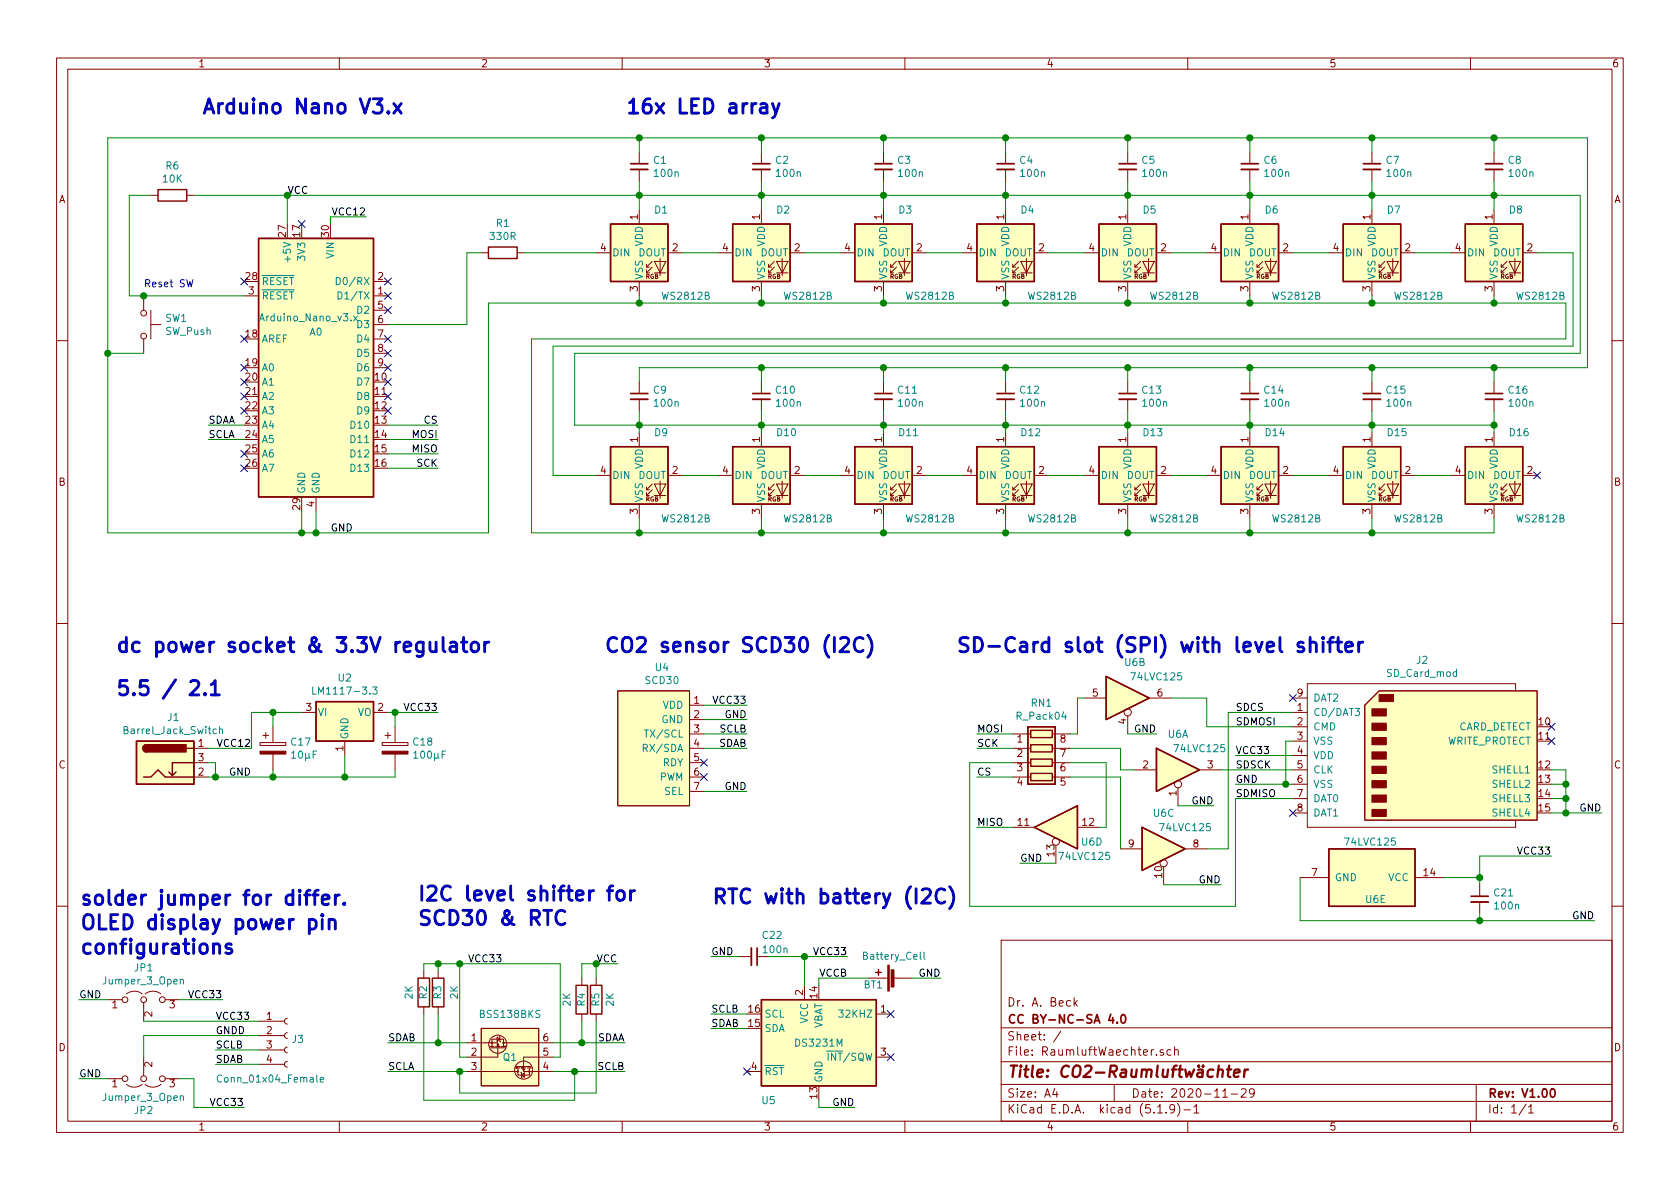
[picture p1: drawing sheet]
EESchema Schematic File Version 4
EELAYER 30 0
EELAYER END
$Descr A4 11693 8268
encoding utf-8
Sheet 1 1
Title "CO2-Raumluftwächter"
Date "2020-11-29"
Rev "V1.00"
Comp "CC BY-NC-SA 4.0"
Comment1 "Dr. A. Beck"
Comment2 ""
Comment3 ""
Comment4 ""
$EndDescr
$Comp
L Device:C_Small C1
U 1 1
P 4450 1150
F 0 "C1" H 4542 1196 50  0000 L CNN
F 1 "100n" H 4542 1105 50  0000 L CNN
F 2 "Capacitors_SMD:C_1206_HandSoldering" H 4450 1150 50  0001 C CNN
F 3 "~" H 4450 1150 50  0001 C CNN
	1    4450 1150
	1    0    0    -1  
$EndComp
$Comp
L Device:R R1
U 1 1
P 3500 1750
F 0 "R1" V 3293 1750 50  0000 C CNN
F 1 "330R" V 3384 1750 50  0000 C CNN
F 2 "Resistors_SMD:R_1206_HandSoldering" V 3430 1750 50  0001 C CNN
F 3 "~" H 3500 1750 50  0001 C CNN
	1    3500 1750
	0    1    1    0   
$EndComp
$Comp
L LED:WS2812B D1
U 1 1
P 4450 1750
F 0 "D1" H 4550 2050 50  0000 L CNN
F 1 "WS2812B" H 4600 1450 50  0000 L CNN
F 2 "Usefull:LED_WS2812B-PLCC4_Handsoldering" H 4500 1450 50  0001 L TNN
F 3 "https://cdn-shop.adafruit.com/datasheets/WS2812B.pdf" H 4550 1375 50  0001 L TNN
	1    4450 1750
	1    0    0    -1  
$EndComp
$Comp
L Device:C_Small C2
U 1 1
P 5300 1150
F 0 "C2" H 5392 1196 50  0000 L CNN
F 1 "100n" H 5392 1105 50  0000 L CNN
F 2 "Capacitors_SMD:C_1206_HandSoldering" H 5300 1150 50  0001 C CNN
F 3 "~" H 5300 1150 50  0001 C CNN
	1    5300 1150
	1    0    0    -1  
$EndComp
$Comp
L LED:WS2812B D2
U 1 1
P 5300 1750
F 0 "D2" H 5400 2050 50  0000 L CNN
F 1 "WS2812B" H 5450 1450 50  0000 L CNN
F 2 "Usefull:LED_WS2812B-PLCC4_Handsoldering" H 5350 1450 50  0001 L TNN
F 3 "https://cdn-shop.adafruit.com/datasheets/WS2812B.pdf" H 5400 1375 50  0001 L TNN
	1    5300 1750
	1    0    0    -1  
$EndComp
$Comp
L Device:C_Small C3
U 1 1
P 6150 1150
F 0 "C3" H 6242 1196 50  0000 L CNN
F 1 "100n" H 6242 1105 50  0000 L CNN
F 2 "Capacitors_SMD:C_1206_HandSoldering" H 6150 1150 50  0001 C CNN
F 3 "~" H 6150 1150 50  0001 C CNN
	1    6150 1150
	1    0    0    -1  
$EndComp
$Comp
L LED:WS2812B D3
U 1 1
P 6150 1750
F 0 "D3" H 6250 2050 50  0000 L CNN
F 1 "WS2812B" H 6300 1450 50  0000 L CNN
F 2 "Usefull:LED_WS2812B-PLCC4_Handsoldering" H 6200 1450 50  0001 L TNN
F 3 "https://cdn-shop.adafruit.com/datasheets/WS2812B.pdf" H 6250 1375 50  0001 L TNN
	1    6150 1750
	1    0    0    -1  
$EndComp
$Comp
L Device:C_Small C4
U 1 1
P 7000 1150
F 0 "C4" H 7092 1196 50  0000 L CNN
F 1 "100n" H 7092 1105 50  0000 L CNN
F 2 "Capacitors_SMD:C_1206_HandSoldering" H 7000 1150 50  0001 C CNN
F 3 "~" H 7000 1150 50  0001 C CNN
	1    7000 1150
	1    0    0    -1  
$EndComp
$Comp
L LED:WS2812B D4
U 1 1
P 7000 1750
F 0 "D4" H 7100 2050 50  0000 L CNN
F 1 "WS2812B" H 7150 1450 50  0000 L CNN
F 2 "Usefull:LED_WS2812B-PLCC4_Handsoldering" H 7050 1450 50  0001 L TNN
F 3 "https://cdn-shop.adafruit.com/datasheets/WS2812B.pdf" H 7100 1375 50  0001 L TNN
	1    7000 1750
	1    0    0    -1  
$EndComp
$Comp
L Device:C_Small C5
U 1 1
P 7850 1150
F 0 "C5" H 7942 1196 50  0000 L CNN
F 1 "100n" H 7942 1105 50  0000 L CNN
F 2 "Capacitors_SMD:C_1206_HandSoldering" H 7850 1150 50  0001 C CNN
F 3 "~" H 7850 1150 50  0001 C CNN
	1    7850 1150
	1    0    0    -1  
$EndComp
$Comp
L LED:WS2812B D5
U 1 1
P 7850 1750
F 0 "D5" H 7950 2050 50  0000 L CNN
F 1 "WS2812B" H 8000 1450 50  0000 L CNN
F 2 "Usefull:LED_WS2812B-PLCC4_Handsoldering" H 7900 1450 50  0001 L TNN
F 3 "https://cdn-shop.adafruit.com/datasheets/WS2812B.pdf" H 7950 1375 50  0001 L TNN
	1    7850 1750
	1    0    0    -1  
$EndComp
$Comp
L Device:C_Small C6
U 1 1
P 8700 1150
F 0 "C6" H 8792 1196 50  0000 L CNN
F 1 "100n" H 8792 1105 50  0000 L CNN
F 2 "Capacitors_SMD:C_1206_HandSoldering" H 8700 1150 50  0001 C CNN
F 3 "~" H 8700 1150 50  0001 C CNN
	1    8700 1150
	1    0    0    -1  
$EndComp
$Comp
L LED:WS2812B D6
U 1 1
P 8700 1750
F 0 "D6" H 8800 2050 50  0000 L CNN
F 1 "WS2812B" H 8850 1450 50  0000 L CNN
F 2 "Usefull:LED_WS2812B-PLCC4_Handsoldering" H 8750 1450 50  0001 L TNN
F 3 "https://cdn-shop.adafruit.com/datasheets/WS2812B.pdf" H 8800 1375 50  0001 L TNN
	1    8700 1750
	1    0    0    -1  
$EndComp
$Comp
L Device:C_Small C7
U 1 1
P 9550 1150
F 0 "C7" H 9642 1196 50  0000 L CNN
F 1 "100n" H 9642 1105 50  0000 L CNN
F 2 "Capacitors_SMD:C_1206_HandSoldering" H 9550 1150 50  0001 C CNN
F 3 "~" H 9550 1150 50  0001 C CNN
	1    9550 1150
	1    0    0    -1  
$EndComp
$Comp
L LED:WS2812B D7
U 1 1
P 9550 1750
F 0 "D7" H 9650 2050 50  0000 L CNN
F 1 "WS2812B" H 9700 1450 50  0000 L CNN
F 2 "Usefull:LED_WS2812B-PLCC4_Handsoldering" H 9600 1450 50  0001 L TNN
F 3 "https://cdn-shop.adafruit.com/datasheets/WS2812B.pdf" H 9650 1375 50  0001 L TNN
	1    9550 1750
	1    0    0    -1  
$EndComp
$Comp
L Device:C_Small C8
U 1 1
P 10400 1150
F 0 "C8" H 10492 1196 50  0000 L CNN
F 1 "100n" H 10492 1105 50  0000 L CNN
F 2 "Capacitors_SMD:C_1206_HandSoldering" H 10400 1150 50  0001 C CNN
F 3 "~" H 10400 1150 50  0001 C CNN
	1    10400 1150
	1    0    0    -1  
$EndComp
$Comp
L LED:WS2812B D8
U 1 1
P 10400 1750
F 0 "D8" H 10500 2050 50  0000 L CNN
F 1 "WS2812B" H 10550 1450 50  0000 L CNN
F 2 "Usefull:LED_WS2812B-PLCC4_Handsoldering" H 10450 1450 50  0001 L TNN
F 3 "https://cdn-shop.adafruit.com/datasheets/WS2812B.pdf" H 10500 1375 50  0001 L TNN
	1    10400 1750
	1    0    0    -1  
$EndComp
$Comp
L Device:C_Small C9
U 1 1
P 4450 2750
F 0 "C9" H 4542 2796 50  0000 L CNN
F 1 "100n" H 4542 2705 50  0000 L CNN
F 2 "Capacitors_SMD:C_1206_HandSoldering" H 4450 2750 50  0001 C CNN
F 3 "~" H 4450 2750 50  0001 C CNN
	1    4450 2750
	1    0    0    -1  
$EndComp
$Comp
L LED:WS2812B D9
U 1 1
P 4450 3300
F 0 "D9" H 4550 3600 50  0000 L CNN
F 1 "WS2812B" H 4600 3000 50  0000 L CNN
F 2 "Usefull:LED_WS2812B-PLCC4_Handsoldering" H 4500 3000 50  0001 L TNN
F 3 "https://cdn-shop.adafruit.com/datasheets/WS2812B.pdf" H 4550 2925 50  0001 L TNN
	1    4450 3300
	1    0    0    -1  
$EndComp
$Comp
L Device:C_Small C10
U 1 1
P 5300 2750
F 0 "C10" H 5392 2796 50  0000 L CNN
F 1 "100n" H 5392 2705 50  0000 L CNN
F 2 "Capacitors_SMD:C_1206_HandSoldering" H 5300 2750 50  0001 C CNN
F 3 "~" H 5300 2750 50  0001 C CNN
	1    5300 2750
	1    0    0    -1  
$EndComp
$Comp
L LED:WS2812B D10
U 1 1
P 5300 3300
F 0 "D10" H 5400 3600 50  0000 L CNN
F 1 "WS2812B" H 5450 3000 50  0000 L CNN
F 2 "Usefull:LED_WS2812B-PLCC4_Handsoldering" H 5350 3000 50  0001 L TNN
F 3 "https://cdn-shop.adafruit.com/datasheets/WS2812B.pdf" H 5400 2925 50  0001 L TNN
	1    5300 3300
	1    0    0    -1  
$EndComp
$Comp
L Device:C_Small C11
U 1 1
P 6150 2750
F 0 "C11" H 6242 2796 50  0000 L CNN
F 1 "100n" H 6242 2705 50  0000 L CNN
F 2 "Capacitors_SMD:C_1206_HandSoldering" H 6150 2750 50  0001 C CNN
F 3 "~" H 6150 2750 50  0001 C CNN
	1    6150 2750
	1    0    0    -1  
$EndComp
$Comp
L LED:WS2812B D11
U 1 1
P 6150 3300
F 0 "D11" H 6250 3600 50  0000 L CNN
F 1 "WS2812B" H 6300 3000 50  0000 L CNN
F 2 "Usefull:LED_WS2812B-PLCC4_Handsoldering" H 6200 3000 50  0001 L TNN
F 3 "https://cdn-shop.adafruit.com/datasheets/WS2812B.pdf" H 6250 2925 50  0001 L TNN
	1    6150 3300
	1    0    0    -1  
$EndComp
$Comp
L Device:C_Small C12
U 1 1
P 7000 2750
F 0 "C12" H 7092 2796 50  0000 L CNN
F 1 "100n" H 7092 2705 50  0000 L CNN
F 2 "Capacitors_SMD:C_1206_HandSoldering" H 7000 2750 50  0001 C CNN
F 3 "~" H 7000 2750 50  0001 C CNN
	1    7000 2750
	1    0    0    -1  
$EndComp
$Comp
L LED:WS2812B D12
U 1 1
P 7000 3300
F 0 "D12" H 7100 3600 50  0000 L CNN
F 1 "WS2812B" H 7150 3000 50  0000 L CNN
F 2 "Usefull:LED_WS2812B-PLCC4_Handsoldering" H 7050 3000 50  0001 L TNN
F 3 "https://cdn-shop.adafruit.com/datasheets/WS2812B.pdf" H 7100 2925 50  0001 L TNN
	1    7000 3300
	1    0    0    -1  
$EndComp
$Comp
L Device:C_Small C13
U 1 1
P 7850 2750
F 0 "C13" H 7942 2796 50  0000 L CNN
F 1 "100n" H 7942 2705 50  0000 L CNN
F 2 "Capacitors_SMD:C_1206_HandSoldering" H 7850 2750 50  0001 C CNN
F 3 "~" H 7850 2750 50  0001 C CNN
	1    7850 2750
	1    0    0    -1  
$EndComp
$Comp
L LED:WS2812B D13
U 1 1
P 7850 3300
F 0 "D13" H 7950 3600 50  0000 L CNN
F 1 "WS2812B" H 8000 3000 50  0000 L CNN
F 2 "Usefull:LED_WS2812B-PLCC4_Handsoldering" H 7900 3000 50  0001 L TNN
F 3 "https://cdn-shop.adafruit.com/datasheets/WS2812B.pdf" H 7950 2925 50  0001 L TNN
	1    7850 3300
	1    0    0    -1  
$EndComp
$Comp
L Device:C_Small C14
U 1 1
P 8700 2750
F 0 "C14" H 8792 2796 50  0000 L CNN
F 1 "100n" H 8792 2705 50  0000 L CNN
F 2 "Capacitors_SMD:C_1206_HandSoldering" H 8700 2750 50  0001 C CNN
F 3 "~" H 8700 2750 50  0001 C CNN
	1    8700 2750
	1    0    0    -1  
$EndComp
$Comp
L LED:WS2812B D14
U 1 1
P 8700 3300
F 0 "D14" H 8800 3600 50  0000 L CNN
F 1 "WS2812B" H 8850 3000 50  0000 L CNN
F 2 "Usefull:LED_WS2812B-PLCC4_Handsoldering" H 8750 3000 50  0001 L TNN
F 3 "https://cdn-shop.adafruit.com/datasheets/WS2812B.pdf" H 8800 2925 50  0001 L TNN
	1    8700 3300
	1    0    0    -1  
$EndComp
$Comp
L Device:C_Small C15
U 1 1
P 9550 2750
F 0 "C15" H 9642 2796 50  0000 L CNN
F 1 "100n" H 9642 2705 50  0000 L CNN
F 2 "Capacitors_SMD:C_1206_HandSoldering" H 9550 2750 50  0001 C CNN
F 3 "~" H 9550 2750 50  0001 C CNN
	1    9550 2750
	1    0    0    -1  
$EndComp
$Comp
L LED:WS2812B D15
U 1 1
P 9550 3300
F 0 "D15" H 9650 3600 50  0000 L CNN
F 1 "WS2812B" H 9700 3000 50  0000 L CNN
F 2 "Usefull:LED_WS2812B-PLCC4_Handsoldering" H 9600 3000 50  0001 L TNN
F 3 "https://cdn-shop.adafruit.com/datasheets/WS2812B.pdf" H 9650 2925 50  0001 L TNN
	1    9550 3300
	1    0    0    -1  
$EndComp
$Comp
L Device:C_Small C16
U 1 1
P 10400 2750
F 0 "C16" H 10492 2796 50  0000 L CNN
F 1 "100n" H 10492 2705 50  0000 L CNN
F 2 "Capacitors_SMD:C_1206_HandSoldering" H 10400 2750 50  0001 C CNN
F 3 "~" H 10400 2750 50  0001 C CNN
	1    10400 2750
	1    0    0    -1  
$EndComp
$Comp
L LED:WS2812B D16
U 1 1
P 10400 3300
F 0 "D16" H 10500 3600 50  0000 L CNN
F 1 "WS2812B" H 10550 3000 50  0000 L CNN
F 2 "Usefull:LED_WS2812B-PLCC4_Handsoldering" H 10450 3000 50  0001 L TNN
F 3 "https://cdn-shop.adafruit.com/datasheets/WS2812B.pdf" H 10500 2925 50  0001 L TNN
	1    10400 3300
	1    0    0    -1  
$EndComp
Wire Wire Line
	3650 1750 4150 1750
Wire Wire Line
	4750 1750 5000 1750
Wire Wire Line
	5600 1750 5850 1750
Wire Wire Line
	6450 1750 6700 1750
Wire Wire Line
	7300 1750 7550 1750
Wire Wire Line
	8150 1750 8400 1750
Wire Wire Line
	9000 1750 9250 1750
Wire Wire Line
	9850 1750 10100 1750
Wire Wire Line
	10700 1750 10950 1750
Wire Wire Line
	10950 1750 10950 2400
Wire Wire Line
	10950 2400 3850 2400
Wire Wire Line
	3850 2400 3850 3300
Wire Wire Line
	3850 3300 4150 3300
Wire Wire Line
	4750 3300 5000 3300
Wire Wire Line
	5600 3300 5850 3300
Wire Wire Line
	6450 3300 6700 3300
Wire Wire Line
	7300 3300 7550 3300
Wire Wire Line
	8150 3300 8400 3300
Wire Wire Line
	9000 3300 9250 3300
Wire Wire Line
	9850 3300 10100 3300
Wire Wire Line
	10900 2100 10900 2350
Wire Wire Line
	10900 2350 3700 2350
Wire Wire Line
	3700 2350 3700 3700
Wire Wire Line
	10400 3700 10400 3600
Wire Wire Line
	9550 3600 9550 3700
Connection ~ 9550 3700
Wire Wire Line
	9550 3700 10400 3700
Wire Wire Line
	8700 3600 8700 3700
Connection ~ 8700 3700
Wire Wire Line
	8700 3700 9550 3700
Wire Wire Line
	7850 3600 7850 3700
Connection ~ 7850 3700
Wire Wire Line
	7850 3700 8700 3700
Wire Wire Line
	7000 3600 7000 3700
Connection ~ 7000 3700
Wire Wire Line
	7000 3700 7850 3700
Wire Wire Line
	6150 3600 6150 3700
Wire Wire Line
	3700 3700 4450 3700
Connection ~ 6150 3700
Wire Wire Line
	6150 3700 7000 3700
Wire Wire Line
	5300 3600 5300 3700
Connection ~ 5300 3700
Wire Wire Line
	5300 3700 6150 3700
Wire Wire Line
	4450 3600 4450 3700
Connection ~ 4450 3700
Wire Wire Line
	4450 3700 5300 3700
Wire Wire Line
	4450 2050 4450 2100
Connection ~ 4450 2100
Wire Wire Line
	4450 2100 5300 2100
Wire Wire Line
	5300 2050 5300 2100
Connection ~ 5300 2100
Wire Wire Line
	5300 2100 6150 2100
Wire Wire Line
	6150 2050 6150 2100
Connection ~ 6150 2100
Wire Wire Line
	6150 2100 7000 2100
Wire Wire Line
	7000 2050 7000 2100
Connection ~ 7000 2100
Wire Wire Line
	7000 2100 7850 2100
Wire Wire Line
	7850 2050 7850 2100
Connection ~ 7850 2100
Wire Wire Line
	7850 2100 8700 2100
Wire Wire Line
	8700 2050 8700 2100
Connection ~ 8700 2100
Wire Wire Line
	8700 2100 9550 2100
Wire Wire Line
	9550 2050 9550 2100
Connection ~ 9550 2100
Wire Wire Line
	9550 2100 10400 2100
Wire Wire Line
	10400 2050 10400 2100
Connection ~ 10400 2100
Wire Wire Line
	10400 2100 10900 2100
Wire Wire Line
	11000 1350 11000 2450
Wire Wire Line
	11000 2450 4000 2450
Wire Wire Line
	4000 2450 4000 2950
Wire Wire Line
	4000 2950 4450 2950
Wire Wire Line
	10400 2950 10400 3000
Wire Wire Line
	4450 1450 4450 1350
Connection ~ 4450 1350
Wire Wire Line
	4450 1350 5300 1350
Wire Wire Line
	5300 1450 5300 1350
Connection ~ 5300 1350
Wire Wire Line
	5300 1350 6150 1350
Wire Wire Line
	6150 1450 6150 1350
Connection ~ 6150 1350
Wire Wire Line
	6150 1350 7000 1350
Wire Wire Line
	7000 1450 7000 1350
Connection ~ 7000 1350
Wire Wire Line
	7000 1350 7850 1350
Wire Wire Line
	7850 1450 7850 1350
Connection ~ 7850 1350
Wire Wire Line
	7850 1350 8700 1350
Wire Wire Line
	8700 1450 8700 1350
Connection ~ 8700 1350
Wire Wire Line
	8700 1350 9550 1350
Wire Wire Line
	9550 1450 9550 1350
Connection ~ 9550 1350
Wire Wire Line
	9550 1350 10400 1350
Wire Wire Line
	10400 1450 10400 1350
Connection ~ 10400 1350
Wire Wire Line
	10400 1350 11000 1350
Wire Wire Line
	10400 2950 10400 2850
Connection ~ 10400 2950
Wire Wire Line
	9550 3000 9550 2950
Connection ~ 9550 2950
Wire Wire Line
	9550 2950 10400 2950
Wire Wire Line
	8700 3000 8700 2950
Connection ~ 8700 2950
Wire Wire Line
	8700 2950 9550 2950
Wire Wire Line
	7850 3000 7850 2950
Connection ~ 7850 2950
Wire Wire Line
	7850 2950 8700 2950
Wire Wire Line
	7000 3000 7000 2950
Connection ~ 7000 2950
Wire Wire Line
	7000 2950 7850 2950
Wire Wire Line
	6150 3000 6150 2950
Connection ~ 6150 2950
Wire Wire Line
	6150 2950 7000 2950
Wire Wire Line
	5300 3000 5300 2950
Connection ~ 5300 2950
Wire Wire Line
	5300 2950 6150 2950
Wire Wire Line
	4450 3000 4450 2950
Connection ~ 4450 2950
Wire Wire Line
	4450 2950 5300 2950
Wire Wire Line
	4450 2950 4450 2850
Wire Wire Line
	5300 2950 5300 2850
Wire Wire Line
	6150 2950 6150 2850
Wire Wire Line
	7000 2950 7000 2850
Wire Wire Line
	7850 2950 7850 2850
Wire Wire Line
	8700 2950 8700 2850
Wire Wire Line
	9550 2950 9550 2850
Wire Wire Line
	4450 1350 4450 1250
Wire Wire Line
	5300 1350 5300 1250
Wire Wire Line
	6150 1350 6150 1250
Wire Wire Line
	7000 1350 7000 1250
Wire Wire Line
	7850 1350 7850 1250
Wire Wire Line
	8700 1350 8700 1250
Wire Wire Line
	9550 1350 9550 1250
Wire Wire Line
	10400 1350 10400 1250
Wire Wire Line
	11050 950  11050 2550
Wire Wire Line
	11050 2550 10400 2550
Wire Wire Line
	4450 2550 4450 2650
Wire Wire Line
	4450 1050 4450 950 
Connection ~ 4450 950 
Wire Wire Line
	4450 950  5300 950 
Wire Wire Line
	5300 1050 5300 950 
Connection ~ 5300 950 
Wire Wire Line
	5300 950  6150 950 
Wire Wire Line
	6150 1050 6150 950 
Connection ~ 6150 950 
Wire Wire Line
	6150 950  7000 950 
Wire Wire Line
	7000 1050 7000 950 
Connection ~ 7000 950 
Wire Wire Line
	7000 950  7850 950 
Wire Wire Line
	7850 1050 7850 950 
Connection ~ 7850 950 
Wire Wire Line
	7850 950  8700 950 
Wire Wire Line
	8700 1050 8700 950 
Connection ~ 8700 950 
Wire Wire Line
	8700 950  9550 950 
Wire Wire Line
	9550 1050 9550 950 
Connection ~ 9550 950 
Wire Wire Line
	9550 950  10400 950 
Wire Wire Line
	10400 1050 10400 950 
Connection ~ 10400 950 
Wire Wire Line
	10400 950  11050 950 
Wire Wire Line
	10400 2650 10400 2550
Connection ~ 10400 2550
Wire Wire Line
	10400 2550 9550 2550
Wire Wire Line
	9550 2650 9550 2550
Connection ~ 9550 2550
Wire Wire Line
	9550 2550 8700 2550
Wire Wire Line
	8700 2650 8700 2550
Connection ~ 8700 2550
Wire Wire Line
	8700 2550 7850 2550
Wire Wire Line
	7850 2650 7850 2550
Connection ~ 7850 2550
Wire Wire Line
	7850 2550 7000 2550
Wire Wire Line
	7000 2650 7000 2550
Connection ~ 7000 2550
Wire Wire Line
	7000 2550 6150 2550
Wire Wire Line
	6150 2650 6150 2550
Connection ~ 6150 2550
Wire Wire Line
	6150 2550 5300 2550
Wire Wire Line
	5300 2650 5300 2550
Connection ~ 5300 2550
Wire Wire Line
	5300 2550 4450 2550
Wire Wire Line
	2000 1350 2000 1550
Wire Wire Line
	2000 1350 4450 1350
Wire Wire Line
	2100 3550 2100 3700
Wire Wire Line
	2100 3700 2200 3700
Wire Wire Line
	2200 3700 2200 3550
Wire Wire Line
	2700 2250 3250 2250
Wire Wire Line
	3250 2250 3250 1750
Wire Wire Line
	3250 1750 3350 1750
Wire Wire Line
	2100 3700 750  3700
Wire Wire Line
	750  3700 750  2450
Wire Wire Line
	750  950  4450 950 
Connection ~ 2100 3700
Wire Wire Line
	3400 2100 3400 3700
Wire Wire Line
	3400 3700 2200 3700
Wire Wire Line
	3400 2100 4450 2100
Connection ~ 2200 3700
NoConn ~ 10700 3300
Text Label 2000 1350 0    50   ~ 0
VCC
Text Label 2300 3700 0    50   ~ 0
GND
NoConn ~ 2100 1550
$Comp
L Connector:Barrel_Jack_Switch J1
U 1 1
P 1150 5300
F 0 "J1" H 1207 5617 50  0000 C CNN
F 1 "Barrel_Jack_Switch" H 1207 5526 50  0000 C CNN
F 2 "Connect:BARREL_JACK" H 1200 5260 50  0001 C CNN
F 3 "~" H 1200 5260 50  0001 C CNN
	1    1150 5300
	1    0    0    -1  
$EndComp
$Comp
L Regulator_Linear:LM1117-3.3 U2
U 1 1
P 2400 4950
F 0 "U2" H 2400 5192 50  0000 C CNN
F 1 "LM1117-3.3" H 2400 5101 50  0000 C CNN
F 2 "TO_SOT_Packages_SMD:SOT-223" H 2400 4950 50  0001 C CNN
F 3 "http://www.ti.com/lit/ds/symlink/lm1117.pdf" H 2400 4950 50  0001 C CNN
	1    2400 4950
	1    0    0    -1  
$EndComp
Wire Wire Line
	1450 5200 1750 5200
Text Label 1750 5200 2    50   ~ 0
VCC12
$Comp
L Device:CP C17
U 1 1
P 1900 5200
F 0 "C17" H 2018 5246 50  0000 L CNN
F 1 "10µF" H 2018 5155 50  0000 L CNN
F 2 "Capacitors_Tantalum_SMD:CP_Tantalum_Case-A_EIA-3216-18_Hand" H 1938 5050 50  0001 C CNN
F 3 "~" H 1900 5200 50  0001 C CNN
	1    1900 5200
	1    0    0    -1  
$EndComp
$Comp
L Device:CP C18
U 1 1
P 2750 5200
F 0 "C18" H 2868 5246 50  0000 L CNN
F 1 "100µF" H 2868 5155 50  0000 L CNN
F 2 "Capacitors_Tantalum_SMD:CP_Tantalum_Case-C_EIA-6032-28_Hand" H 2788 5050 50  0001 C CNN
F 3 "~" H 2750 5200 50  0001 C CNN
	1    2750 5200
	1    0    0    -1  
$EndComp
Wire Wire Line
	1750 4950 1750 5200
Wire Wire Line
	1750 4950 1900 4950
Wire Wire Line
	2400 5250 2400 5400
Wire Wire Line
	1900 5050 1900 4950
Connection ~ 1900 4950
Wire Wire Line
	1900 4950 2100 4950
Wire Wire Line
	2700 4950 2750 4950
Text Label 3050 4950 2    50   ~ 0
VCC33
Wire Wire Line
	2750 5350 2750 5400
Wire Wire Line
	2750 5400 2400 5400
Connection ~ 2400 5400
Wire Wire Line
	2750 5050 2750 4950
Connection ~ 2750 4950
Wire Wire Line
	2750 4950 3050 4950
$Comp
L Raumluftwaechter:SD_Card_mod J2
U 1 1
P 9900 5250
F 0 "J2" H 9900 5915 50  0000 C CNN
F 1 "SD_Card_mod" H 9900 5824 50  0000 C CNN
F 2 "Usefull:SD_Card_mod_hand_solder" H 9900 5250 50  0001 C CNN
F 3 "http://portal.fciconnect.com/Comergent//fci/drawing/10067847.pdf" H 9900 5250 50  0001 C CNN
	1    9900 5250
	1    0    0    -1  
$EndComp
Wire Wire Line
	1700 2950 1450 2950
Wire Wire Line
	1700 3050 1450 3050
Text Label 1450 2950 0    50   ~ 0
SDAA
Text Label 1450 3050 0    50   ~ 0
SCLA
Text Label 4300 6700 2    50   ~ 0
VCC
Text Label 2700 7450 0    50   ~ 0
SCLA
Text Label 2700 7250 0    50   ~ 0
SDAB
Text Label 4350 7450 2    50   ~ 0
SCLB
$Comp
L Raumluftwaechter:SCD30 U4
U 1 1
P 4550 5200
F 0 "U4" H 4608 5765 50  0000 C CNN
F 1 "SCD30" H 4608 5674 50  0000 C CNN
F 2 "Usefull:SCD30" H 4550 5200 50  0001 C CNN
F 3 "" H 4550 5200 50  0001 C CNN
	1    4550 5200
	1    0    0    -1  
$EndComp
Wire Wire Line
	4900 4900 5200 4900
Wire Wire Line
	4900 5000 5200 5000
Wire Wire Line
	4900 5100 5200 5100
Wire Wire Line
	4900 5200 5200 5200
Wire Wire Line
	4900 5500 5200 5500
Text Label 5200 5500 2    50   ~ 0
GND
Text Label 5200 5000 2    50   ~ 0
GND
Text Label 5200 5100 2    50   ~ 0
SCLB
Text Label 5200 5200 2    50   ~ 0
SDAB
Text Label 5200 4900 2    50   ~ 0
VCC33
NoConn ~ 4900 5300
NoConn ~ 4900 5400
Wire Wire Line
	9000 5250 8600 5250
Wire Wire Line
	9000 5450 8950 5450
Wire Wire Line
	9000 5550 8600 5550
Wire Wire Line
	10800 5350 10900 5350
Wire Wire Line
	10900 5350 10900 5450
Wire Wire Line
	10900 5650 11150 5650
Text Label 11150 5650 2    50   ~ 0
GND
Wire Wire Line
	10900 5650 10800 5650
Connection ~ 10900 5650
Wire Wire Line
	10800 5550 10900 5550
Connection ~ 10900 5550
Wire Wire Line
	10900 5550 10900 5650
Wire Wire Line
	10800 5450 10900 5450
Connection ~ 10900 5450
Wire Wire Line
	10900 5450 10900 5550
NoConn ~ 9000 4850
NoConn ~ 9000 5650
NoConn ~ 10800 5050
NoConn ~ 10800 5150
$Comp
L 74xx:74LVC125 U6
U 1 1
P 8200 5350
F 0 "U6" H 8200 5600 50  0000 C CNN
F 1 "74LVC125" H 8350 5500 50  0000 C CNN
F 2 "SMD_Packages:SSOP-14" H 8200 5350 50  0001 C CNN
F 3 "http://www.ti.com/lit/gpn/sn74LVC125" H 8200 5350 50  0001 C CNN
	1    8200 5350
	1    0    0    -1  
$EndComp
$Comp
L 74xx:74LVC125 U6
U 2 1
P 7850 4850
F 0 "U6" H 7900 5100 50  0000 C CNN
F 1 "74LVC125" H 8050 5000 50  0000 C CNN
F 2 "SMD_Packages:SSOP-14" H 7850 4850 50  0001 C CNN
F 3 "http://www.ti.com/lit/gpn/sn74LVC125" H 7850 4850 50  0001 C CNN
	2    7850 4850
	1    0    0    -1  
$EndComp
$Comp
L 74xx:74LVC125 U6
U 3 1
P 8100 5900
F 0 "U6" H 8100 6150 50  0000 C CNN
F 1 "74LVC125" H 8250 6050 50  0000 C CNN
F 2 "SMD_Packages:SSOP-14" H 8100 5900 50  0001 C CNN
F 3 "http://www.ti.com/lit/gpn/sn74LVC125" H 8100 5900 50  0001 C CNN
	3    8100 5900
	1    0    0    -1  
$EndComp
$Comp
L 74xx:74LVC125 U6
U 4 1
P 7350 5750
F 0 "U6" H 7100 5650 50  0000 C CNN
F 1 "74LVC125" H 7150 5550 50  0000 C CNN
F 2 "SMD_Packages:SSOP-14" H 7350 5750 50  0001 C CNN
F 3 "http://www.ti.com/lit/gpn/sn74LVC125" H 7350 5750 50  0001 C CNN
	4    7350 5750
	-1   0    0    -1  
$EndComp
$Comp
L 74xx:74LVC125 U6
U 5 1
P 9550 6100
F 0 "U6" V 9700 6050 50  0000 L CNN
F 1 "74LVC125" V 9300 5900 50  0000 L CNN
F 2 "SMD_Packages:SSOP-14" H 9550 6100 50  0001 C CNN
F 3 "http://www.ti.com/lit/gpn/sn74LVC125" H 9550 6100 50  0001 C CNN
	5    9550 6100
	0    1    1    0   
$EndComp
Text Label 8600 5450 0    50   ~ 0
GND
Text Label 8600 5250 0    50   ~ 0
VCC33
Wire Wire Line
	2700 3250 3050 3250
Wire Wire Line
	2700 3150 3050 3150
Wire Wire Line
	2700 3050 3050 3050
Wire Wire Line
	2700 2950 3050 2950
Text Label 3050 3250 2    50   ~ 0
SCK
Text Label 3050 3150 2    50   ~ 0
MISO
Text Label 3050 3050 2    50   ~ 0
MOSI
Text Label 3050 2950 2    50   ~ 0
CS
Wire Wire Line
	7850 5100 8050 5100
Text Label 8050 5100 2    50   ~ 0
GND
Wire Wire Line
	7050 5100 6800 5100
Text Label 6800 5100 0    50   ~ 0
MOSI
Wire Wire Line
	8400 5050 8400 4850
Wire Wire Line
	8200 5600 8450 5600
Text Label 8450 5600 2    50   ~ 0
GND
Wire Wire Line
	7050 5200 6800 5200
Text Label 6800 5200 0    50   ~ 0
SCK
Wire Wire Line
	8100 6150 8500 6150
Wire Wire Line
	7050 5400 6800 5400
Text Label 6800 5400 0    50   ~ 0
CS
Wire Wire Line
	8400 5900 8550 5900
Wire Wire Line
	8550 5900 8550 4950
Wire Wire Line
	7350 6000 7100 6000
Wire Wire Line
	8600 5550 8600 6300
Wire Wire Line
	7050 5750 6800 5750
Text Label 6800 5750 0    50   ~ 0
MISO
Text Label 7100 6000 0    50   ~ 0
GND
Text Label 8500 6150 2    50   ~ 0
GND
Text Label 11100 6400 2    50   ~ 0
GND
Text Label 10800 5950 2    50   ~ 0
VCC33
Wire Wire Line
	6350 6800 6550 6800
Text Label 6550 6800 2    50   ~ 0
GND
NoConn ~ 6200 7350
NoConn ~ 6200 7050
NoConn ~ 1700 1950
NoConn ~ 1700 2350
NoConn ~ 1700 2550
NoConn ~ 1700 2650
NoConn ~ 1700 2750
NoConn ~ 1700 2850
NoConn ~ 1700 3150
NoConn ~ 1700 3250
NoConn ~ 2700 2850
NoConn ~ 2700 2750
NoConn ~ 2700 2650
NoConn ~ 2700 2550
NoConn ~ 2700 2450
NoConn ~ 2700 2350
NoConn ~ 2700 2150
NoConn ~ 2700 2050
NoConn ~ 2700 1950
$Comp
L MCU_Module:Arduino_Nano_v3.x A0
U 1 1
P 2200 2550
F 0 "A0" H 2200 2800 50  0000 C CNN
F 1 "Arduino_Nano_v3.x" H 2250 2900 50  0000 C CNN
F 2 "Modules:Arduino_Nano" H 2200 2550 50  0001 C CIN
F 3 "http://www.mouser.com/pdfdocs/Gravitech_Arduino_Nano3_0.pdf" H 2200 2550 50  0001 C CNN
	1    2200 2550
	-1   0    0    -1  
$EndComp
Wire Wire Line
	2300 1550 2300 1500
Wire Wire Line
	2300 1500 2550 1500
Text Label 2550 1500 2    50   ~ 0
VCC12
$Comp
L Connector:Conn_01x04_Female J3
U 1 1
P 2000 7200
F 0 "J3" H 2028 7176 50  0000 L CNN
F 1 "Conn_01x04_Female" H 1500 6900 50  0000 L CNN
F 2 "Pin_Headers:Pin_Header_Straight_1x04_Pitch2.54mm" H 2000 7200 50  0001 C CNN
F 3 "~" H 2000 7200 50  0001 C CNN
	1    2000 7200
	1    0    0    -1  
$EndComp
Wire Wire Line
	1800 7300 1500 7300
Wire Wire Line
	1800 7400 1500 7400
$Comp
L Jumper:Jumper_3_Open JP1
U 1 1
P 1000 6950
F 0 "JP1" H 1000 7174 50  0000 C CNN
F 1 "Jumper_3_Open" H 1000 7083 50  0000 C CNN
F 2 "Usefull:Solder-Jumper-3_Pads_mirror_L" H 1000 6950 50  0001 C CNN
F 3 "~" H 1000 6950 50  0001 C CNN
	1    1000 6950
	1    0    0    -1  
$EndComp
Wire Wire Line
	750  6950 550  6950
Wire Wire Line
	1250 6950 1550 6950
Text Label 550  6950 0    50   ~ 0
GND
Text Label 1500 7100 0    50   ~ 0
VCC33
Text Label 1550 6950 2    50   ~ 0
VCC33
Text Label 1500 7300 0    50   ~ 0
SCLB
Text Label 1500 7400 0    50   ~ 0
SDAB
Wire Wire Line
	1000 7100 1800 7100
$Comp
L Jumper:Jumper_3_Open JP2
U 1 1
P 1000 7500
F 0 "JP2" H 1000 7724 50  0000 C CNN
F 1 "Jumper_3_Open" H 1000 7633 50  0000 C CNN
F 2 "Usefull:Solder-Jumper-3_Pads_mirror_L" H 1000 7500 50  0001 C CNN
F 3 "~" H 1000 7500 50  0001 C CNN
	1    1000 7500
	1    0    0    1   
$EndComp
Wire Wire Line
	750  7500 550  7500
Wire Wire Line
	1250 7500 1350 7500
Text Label 550  7500 0    50   ~ 0
GND
Text Label 1700 7700 2    50   ~ 0
VCC33
Text Label 1500 7200 0    50   ~ 0
GNDD
Wire Wire Line
	1000 7350 1000 7200
Wire Wire Line
	1000 7200 1800 7200
$Comp
L Device:C_Small C21
U 1 1
P 10300 6250
F 0 "C21" H 10392 6296 50  0000 L CNN
F 1 "100n" H 10392 6205 50  0000 L CNN
F 2 "Capacitors_SMD:C_1206_HandSoldering" H 10300 6250 50  0001 C CNN
F 3 "~" H 10300 6250 50  0001 C CNN
	1    10300 6250
	1    0    0    -1  
$EndComp
Wire Wire Line
	10300 6400 10300 6350
Text Label 8600 5050 0    50   ~ 0
SDMOSI
Text Label 8600 5350 0    50   ~ 0
SDSCK
Text Label 8600 5550 0    50   ~ 0
SDMISO
Text Label 8600 4950 0    50   ~ 0
SDCS
Text Label 4350 7250 2    50   ~ 0
SDAA
Text Label 3500 6700 2    50   ~ 0
VCC33
Wire Wire Line
	3200 6700 3050 6700
Wire Wire Line
	3050 6700 2950 6700
Wire Wire Line
	2950 6700 2950 6750
Connection ~ 3050 6700
Wire Wire Line
	4150 6800 4150 6700
Wire Wire Line
	4150 6700 4050 6700
Wire Wire Line
	4050 6800 4050 6700
Wire Wire Line
	3050 7050 3050 7250
Wire Wire Line
	3050 6700 3050 6750
Wire Wire Line
	3850 7250 4050 7250
Wire Wire Line
	3250 7450 3200 7450
Wire Wire Line
	4050 7100 4050 7250
Connection ~ 4050 7250
Wire Wire Line
	4050 7250 4350 7250
Wire Wire Line
	2700 7250 3050 7250
Connection ~ 3050 7250
Wire Wire Line
	3050 7250 3250 7250
Wire Wire Line
	3850 7450 4000 7450
Wire Wire Line
	4000 7450 4000 7650
Wire Wire Line
	4000 7650 2950 7650
Wire Wire Line
	2950 7650 2950 7050
Connection ~ 4000 7450
Wire Wire Line
	4000 7450 4350 7450
Wire Wire Line
	4150 7100 4150 7600
Wire Wire Line
	4150 7600 3200 7600
Wire Wire Line
	3200 7600 3200 7450
Connection ~ 3200 7450
Wire Wire Line
	3200 7450 2700 7450
Wire Wire Line
	3850 7350 3900 7350
Wire Wire Line
	3250 7350 3200 7350
Wire Wire Line
	3200 7350 3200 6700
Wire Wire Line
	3900 7350 3900 6700
Connection ~ 4150 6700
Wire Wire Line
	4150 6700 4300 6700
Connection ~ 3200 6700
Wire Wire Line
	3200 6700 3900 6700
$Comp
L Device:R R2
U 1 1
P 2950 6900
F 0 "R2" V 2950 6900 50  0000 C CNN
F 1 "2K" V 3050 6900 50  0000 C CNN
F 2 "Resistors_SMD:R_1206_HandSoldering" V 2880 6900 50  0001 C CNN
F 3 "~" H 2950 6900 50  0001 C CNN
	1    2950 6900
	-1   0    0    1   
$EndComp
$Comp
L Device:R R3
U 1 1
P 3050 6900
F 0 "R3" V 3050 6900 50  0000 C CNN
F 1 "2K" V 2934 6900 50  0000 C CNN
F 2 "Resistors_SMD:R_1206_HandSoldering" V 2980 6900 50  0001 C CNN
F 3 "~" H 3050 6900 50  0001 C CNN
	1    3050 6900
	-1   0    0    1   
$EndComp
$Comp
L Device:R R4
U 1 1
P 4050 6950
F 0 "R4" V 4050 6950 50  0000 C CNN
F 1 "2K" V 4150 6950 50  0000 C CNN
F 2 "Resistors_SMD:R_1206_HandSoldering" V 3980 6950 50  0001 C CNN
F 3 "~" H 4050 6950 50  0001 C CNN
	1    4050 6950
	-1   0    0    1   
$EndComp
$Comp
L Device:R R5
U 1 1
P 4150 6950
F 0 "R5" V 4150 6950 50  0000 C CNN
F 1 "2K" V 4050 6950 50  0000 C CNN
F 2 "Resistors_SMD:R_1206_HandSoldering" V 4080 6950 50  0001 C CNN
F 3 "~" H 4150 6950 50  0001 C CNN
	1    4150 6950
	-1   0    0    1   
$EndComp
$Comp
L Device:R R6
U 1 1
P 1200 1350
F 0 "R6" V 993 1350 50  0000 C CNN
F 1 "10K" V 1084 1350 50  0000 C CNN
F 2 "Resistors_SMD:R_1206_HandSoldering" V 1130 1350 50  0001 C CNN
F 3 "~" H 1200 1350 50  0001 C CNN
	1    1200 1350
	0    1    1    0   
$EndComp
Wire Wire Line
	2000 1350 1350 1350
Connection ~ 2000 1350
Wire Wire Line
	1050 1350 900  1350
Wire Wire Line
	900  1350 900  2050
Wire Wire Line
	900  2050 1000 2050
Wire Wire Line
	1000 2450 750  2450
Connection ~ 750  2450
Wire Wire Line
	750  2450 750  950 
Wire Wire Line
	1000 2050 1700 2050
$Comp
L Switch:SW_Push SW1
U 1 1
P 1000 2250
F 0 "SW1" V 954 2398 50  0000 L CNN
F 1 "SW_Push" V 1045 2398 50  0000 L CNN
F 2 "Buttons_Switches_SMD:SW_SPST_TL3342" H 1000 2450 50  0001 C CNN
F 3 "~" H 1000 2450 50  0001 C CNN
	1    1000 2250
	0    1    1    0   
$EndComp
Connection ~ 1000 2050
$Comp
L Device:R_Pack04 RN1
U 1 1
P 7250 5300
F 0 "RN1" V 6833 5300 50  0000 C CNN
F 1 "R_Pack04" V 6924 5300 50  0000 C CNN
F 2 "Resistors_SMD:R_Array_Convex_4x0603" V 7525 5300 50  0001 C CNN
F 3 "~" H 7250 5300 50  0001 C CNN
	1    7250 5300
	0    1    1    0   
$EndComp
Wire Wire Line
	7500 4850 7500 5100
Wire Wire Line
	7500 5100 7450 5100
Wire Wire Line
	7500 4850 7550 4850
Wire Wire Line
	7450 5400 7800 5400
Wire Wire Line
	6750 6300 6750 5300
Wire Wire Line
	6750 6300 8600 6300
Wire Wire Line
	8150 4850 8400 4850
Wire Wire Line
	7700 5750 7700 5300
Wire Wire Line
	7650 5750 7700 5750
Wire Wire Line
	7800 5400 7800 5900
Wire Wire Line
	7050 5300 6750 5300
Wire Wire Line
	7700 5300 7450 5300
Wire Wire Line
	8550 4950 9000 4950
Wire Wire Line
	8400 5050 9000 5050
Wire Wire Line
	9000 5150 8950 5150
Wire Wire Line
	8950 5150 8950 5450
Connection ~ 8950 5450
Wire Wire Line
	8950 5450 8600 5450
Wire Wire Line
	10300 6150 10300 6100
Text Notes 550  6650 0    100  ~ 20
solder jumper for differ. \nOLED display power pin\nconfigurations
Text Notes 6650 4550 0    100  ~ 20
SD-Card slot (SPI) with level shifter
Wire Wire Line
	8500 5350 9000 5350
Wire Wire Line
	10300 5950 10800 5950
Wire Wire Line
	10300 6400 11100 6400
Wire Wire Line
	10300 6400 9050 6400
Wire Wire Line
	9050 6400 9050 6100
Connection ~ 10300 6400
Wire Wire Line
	10050 6100 10300 6100
Connection ~ 10300 6100
Wire Wire Line
	10300 6100 10300 5950
Text Notes 2900 6450 0    100  ~ 20
I2C level shifter for \nSCD30 & RTC
Wire Wire Line
	1900 5400 1900 5350
Wire Wire Line
	2400 5400 1900 5400
Text Label 1750 5400 2    50   ~ 0
GND
Wire Wire Line
	1450 5400 1500 5400
Connection ~ 1900 5400
Wire Wire Line
	1500 5400 1500 5300
Wire Wire Line
	1500 5300 1450 5300
Connection ~ 1500 5400
Wire Wire Line
	1500 5400 1900 5400
Text Notes 4950 6300 0    100  ~ 20
RTC with battery (I2C)
Wire Wire Line
	4950 6650 5150 6650
Wire Wire Line
	5600 6650 5350 6650
NoConn ~ 5200 7450
Wire Wire Line
	5700 6800 6050 6800
Text Label 4950 6650 0    50   ~ 0
GND
Connection ~ 5600 6650
$Comp
L Device:C_Small C22
U 1 1
P 5250 6650
F 0 "C22" V 5100 6700 50  0000 L CNN
F 1 "100n" V 5200 6700 50  0000 L CNN
F 2 "Capacitors_SMD:C_1206_HandSoldering" H 5250 6650 50  0001 C CNN
F 3 "~" H 5250 6650 50  0001 C CNN
	1    5250 6650
	0    1    1    0   
$EndComp
Text Label 5950 7700 2    50   ~ 0
GND
Wire Wire Line
	5700 7700 5950 7700
Wire Wire Line
	5700 7650 5700 7700
Text Label 5900 6650 2    50   ~ 0
VCC33
Wire Wire Line
	5600 6650 5900 6650
Wire Wire Line
	5600 6850 5600 6650
Text Label 5900 6800 2    50   ~ 0
VCCB
Wire Wire Line
	5700 6850 5700 6800
Text Label 4950 7150 0    50   ~ 0
SDAB
Text Label 4950 7050 0    50   ~ 0
SCLB
Wire Wire Line
	5200 7150 4950 7150
Wire Wire Line
	5200 7050 4950 7050
$Comp
L Timer_RTC:DS3231M U5
U 1 1
P 5700 7250
F 0 "U5" H 5350 6850 50  0000 C CNN
F 1 "DS3231M" H 5700 7250 50  0000 C CNN
F 2 "Housings_SOIC:SOIC-16W_7.5x10.3mm_Pitch1.27mm" H 5700 6650 50  0001 C CNN
F 3 "http://datasheets.maximintegrated.com/en/ds/DS3231.pdf" H 5970 7300 50  0001 C CNN
	1    5700 7250
	1    0    0    -1  
$EndComp
$Comp
L Device:Battery_Cell BT1
U 1 1
P 6250 6800
F 0 "BT1" V 6200 6900 50  0000 L CNN
F 1 "Battery_Cell" V 6400 6600 50  0000 L CNN
F 2 "Usefull:CR1220_mod" V 6250 6860 50  0001 C CNN
F 3 "~" V 6250 6860 50  0001 C CNN
	1    6250 6800
	0    -1   -1   0   
$EndComp
Wire Wire Line
	1700 7700 1350 7700
Wire Wire Line
	1350 7700 1350 7500
Text Notes 1000 2000 0    50   ~ 0
Reset SW
Text Notes 4350 800  0    100  ~ 20
16x LED array
Text Notes 1400 800  0    100  ~ 20
Arduino Nano V3.x
Text Notes 800  4550 0    100  ~ 20
dc power socket & 3.3V regulator
Text Notes 800  4850 0    100  ~ 20
5.5 / 2.1
Text Notes 4200 4550 0    100  ~ 20
CO2 sensor SCD30 (I2C)
Wire Wire Line
	7450 5200 7800 5200
Wire Wire Line
	7800 5200 7800 5350
Wire Wire Line
	7800 5350 7900 5350
$Comp
L Raumluftwaechter:BSS138BKS Q1
U 1 1
P 3550 7350
F 0 "Q1" H 3550 7350 50  0000 C CNN
F 1 "BSS138BKS" H 3550 7650 50  0000 C CNN
F 2 "TO_SOT_Packages_SMD:SOT-363_SC-70-6_Handsoldering" H 3560 6965 50  0001 C CNN
F 3 "" H 3550 7350 50  0001 C CNN
	1    3550 7350
	1    0    0    -1  
$EndComp
$EndSCHEMATC
